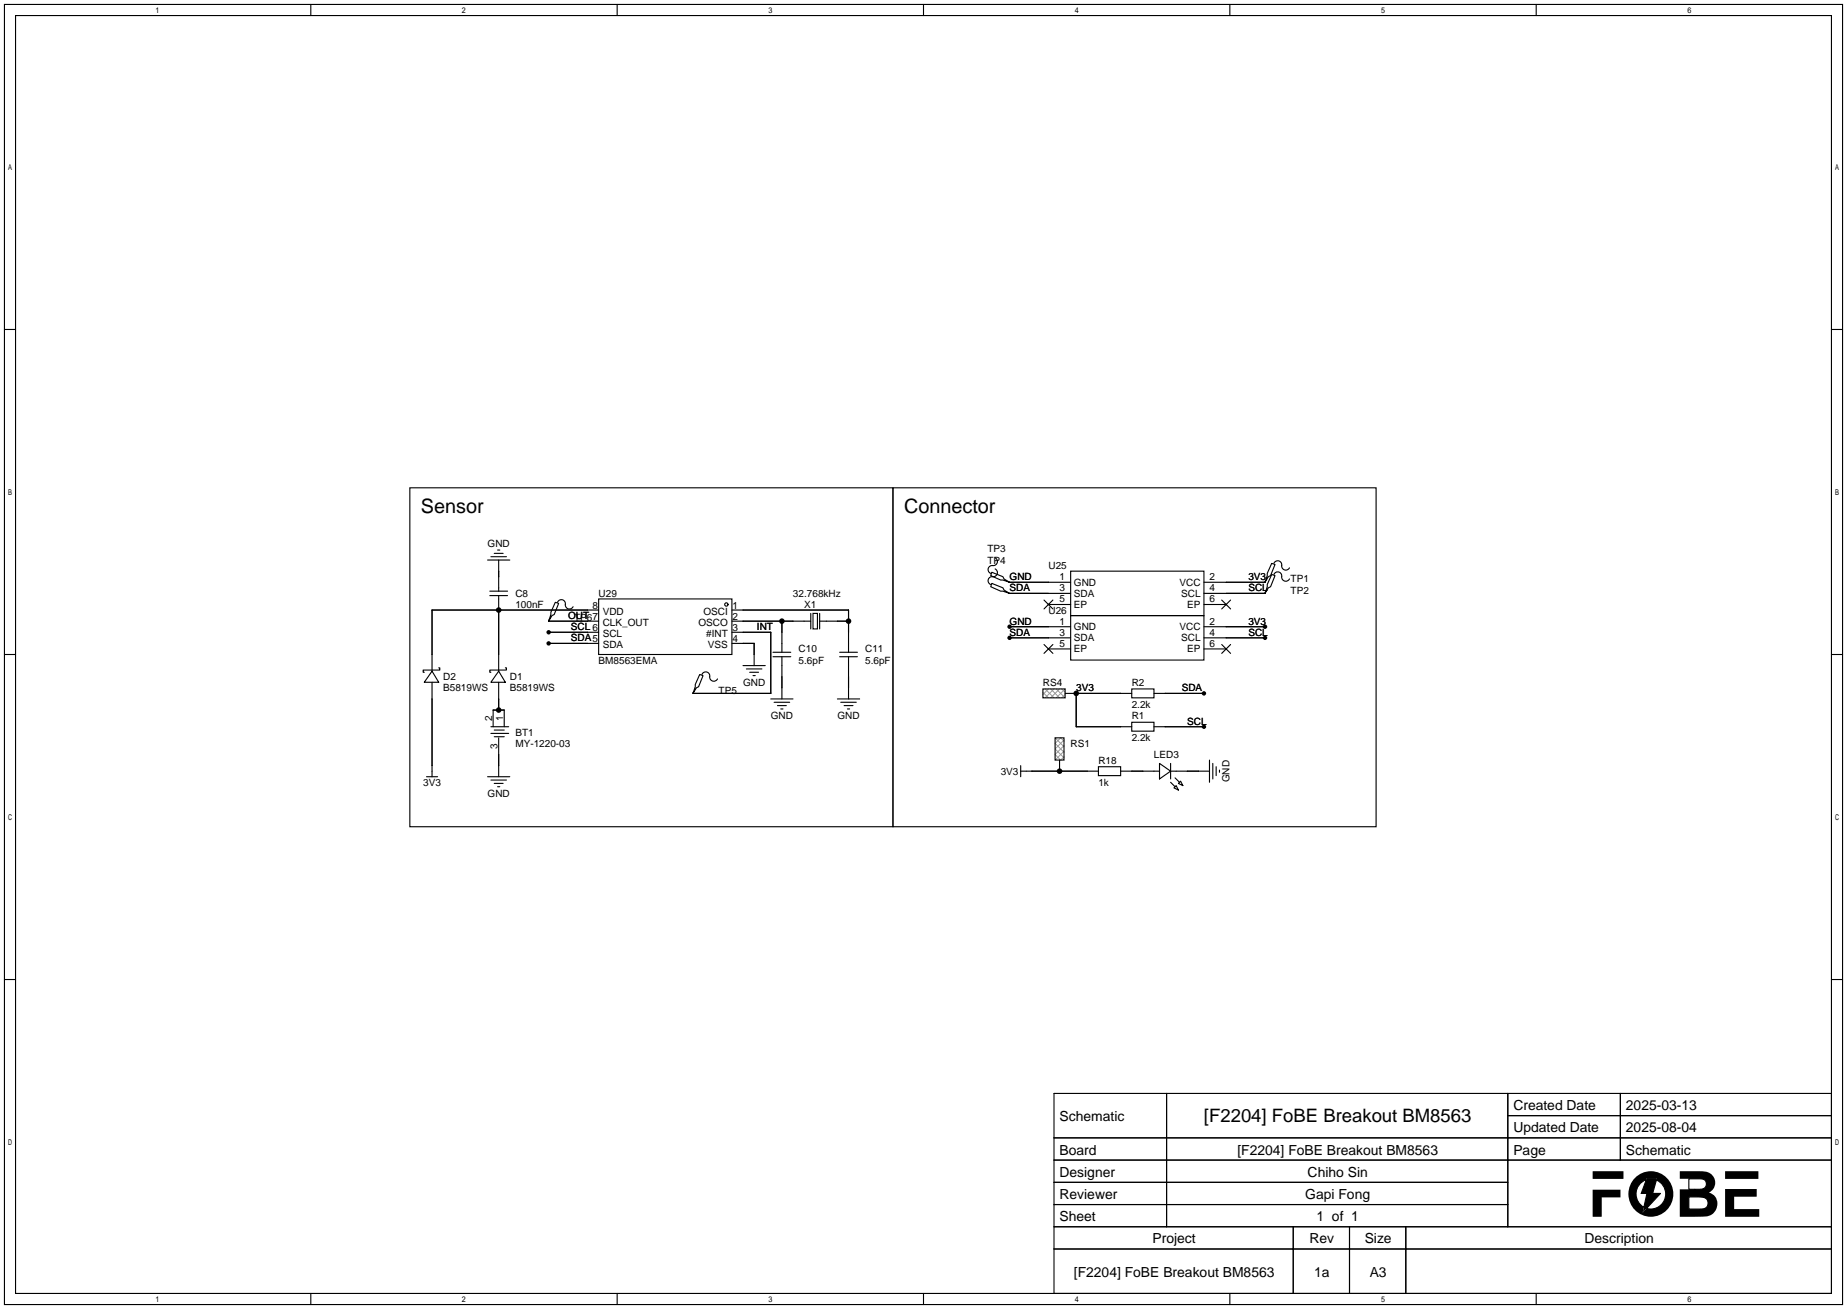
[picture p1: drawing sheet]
<svg xmlns="http://www.w3.org/2000/svg" width="422mm" height="299mm" viewBox="0 0 422 299" stroke-linecap="round" stroke-linejoin="round" font-family="sans-serif">
<g fill="#000">
<path d="M364.2 271.9h6.4v1.8h-4.3v4.4h-2.1zM364.2 267.7h7.1v1.8h-7.1zM376.7 269.3h2.2l-.9 3.5h1.8l-4.1 4.4 1-4.4h-1.4zM394.5 271.8h7.3v1.7h-5.2v2.9h5.7v1.7h-7.8zM394.5 267.7h7.6v1.8h-7.6z"/>
<path d="M372.4 272.9a5.2 5.2 0 0 0 10.3 0 5.2 5.2 0 0 0-10.3 0zM375 270.6l1.5-1 .2-.3h2.2l-.1 .4a3.4 3.4 0 0 1 2 4.3 3.4 3.4 0 0 1-4.2 2.2l-.9 1 .2-1.2a3.5 3.5 0 0 1-.9-5.4z"/>
<path d="M384.2 267.7v1.7l4.4 .1a1.26 1.26 0 0 1 1.6 1.2 1.26 1.26 0 0 1-1.6 1.1l-4.4 .1v6.2h3.5a7.2 7.2 0 0 0 3.9-.5 2.97 2.97 0 0 0 .7-4.1l-.5-.4-1-.5a2.6 2.6 0 0 0 1.3-3.2 2.6 2.6 0 0 0-3-1.7zM386.2 273.6h1.7a2.43 2.43 0 0 1 2.6 .9v1.2l-.6 .5-3.7 .2z"/>
<circle cx="114" cy="139.4" r=".63"/>
<circle cx="125.5" cy="144.5" r=".51"/>
<circle cx="125.5" cy="147.1" r=".51"/>
<circle cx="178.8" cy="142" r=".63"/>
<circle cx="194.1" cy="142" r=".63"/>
<circle cx="230.9" cy="145.8" r=".51"/>
<circle cx="230.9" cy="143.3" r=".51"/>
<circle cx="246.1" cy="158.5" r=".63"/>
<circle cx="275.3" cy="158.5" r=".51"/>
<circle cx="289.3" cy="145.8" r=".51"/>
<circle cx="289.3" cy="143.3" r=".51"/>
<circle cx="114" cy="162.3" r=".63"/>
<circle cx="242.3" cy="176.3" r=".63"/>
<circle cx="275.3" cy="166.1" r=".51"/>
</g>
<g fill="none" stroke="#000" stroke-width=".25">
<path d="M1 1h420.4v297.2h-420.4zM3.6 3.6h415.2v292.1h-415.2zM71.1 1v2.6M141.1 1v2.6M211.2 1v2.6M281.3 1v2.6M351.3 1v2.6M1 75.3h2.6M418.8 75.3h2.6M93.7 111.5h110.5v77.5h-110.5zM204.2 111.5h110.5v77.5h-110.5zM111.5 128h5.1"/>
<path d="M112 136.1h4.1M112 135.1h4.1M112.3 127.3h3.5M113 126.5h2.1M113.8 125.7h.5M114 128v7.1M114 136.1v17.3M127 137.7l.8 .2-1.1 2.6-.5 .2-.7 1.3 .5-1.5v-.5zM127.5 137.7a.93 .93 0 0 1 1.1-.6 .93 .93 0 0 1 .7 1.1 .94 .94 0 0 0 .7 1 .94 .94 0 0 0 1.1-.5M136.9 136.9h30.5v12.7h-30.5zM136.9 139.4h-38.1v14M167.4 139.4h26.7v9.7"/>
<path d="M226.8 130.8l2.6 1 .2 .5 1.3 .8-1.5-.5h-.5l-2.3-1zM226.8 133.3l2.6 1.1 .2 .5 1.3 .7-1.5-.5h-.5l-2.3-1zM227.6 127.5a.98 .98 0 0 1 .4 1.3 .98 .98 0 0 1-1.3 .5 .93 .93 0 0 0-.7 .8 .93 .93 0 0 0 .6 1M227.6 130a.98 .98 0 0 1 .4 1.3 .98 .98 0 0 1-1.3 .5 .93 .93 0 0 0-.7 .8 .93 .93 0 0 0 .6 1M230.6 135.6h14.3M230.6 133.1h14.3M238.8 137.2l2 2M239.8 138.2h5.1M240.8 137.2l-2 2M244.9 130.6h30.4v10.1h-30.4zM275.3 135.6h14M275.3 133.1h14"/>
<path d="M275.3 138.2h5.1M279.4 137.2l2 2M281.4 137.2l-2 2M289.3 132.8v.3M289.3 135.4v.2M290.8 128.8l.8 .2-1 2.6-.5 .2-.8 1.3 .5-1.5v-.5zM290.8 131.3l.8 .3-1 2.5-.5 .3-.8 1.2 .5-1.5v-.5zM291.3 128.8a.93 .93 0 0 1 1.2-.6 .93 .93 0 0 1 .6 1.1 .94 .94 0 0 0 .7 1 .94 .94 0 0 0 1.1-.5M291.3 131.3a.93 .93 0 0 1 1.2-.5 .93 .93 0 0 1 .6 1 .94 .94 0 0 0 .7 1 .94 .94 0 0 0 1.1-.5M1 149.6h2.6M98.8 153.4l1.5 2.6h-3.3zM98.8 156v21.5"/>
<path d="M100.3 152.7h.3v.5h-3.8v.5h.2M114 153.4l1.6 2.6h-3.3zM114 156v6.3M115.6 152.7h.2v.5h-3.8v.5h.3M125.5 142h11.4M125.5 144.5h11.4M125.5 147.1h11.4M125.5 141.7v.3M158.5 158.2v.3M160 154.2l.8 .2-1 2.6-.5 .2-.8 1.3 .5-1.5v-.5zM160.5 154.2a.93 .93 0 0 1 1.2-.6 .93 .93 0 0 1 .6 1.1 .94 .94 0 0 0 .7 1 .94 .94 0 0 0 1.1-.5M167.4 144.5h8.9v14h-17.8"/>
<path d="M167.4 142h18M167.4 147.1h5.1v5M169.9 152.1h5.1M170.7 152.9h3.5M171.4 153.7h2.1M172.2 154.4h.5M176.3 159.8h5.1M176.8 150.1h4M176.8 149.1h4M178.8 142v7.1M178.8 150.1v9.7M185.4 140.2v3.6"/>
<path d="M185.9 140.2h1v3.6h-1zM187.5 142h6.6M187.5 140.2v3.6M191.5 159.8h5.1M192 150.1h4.1M192 149.1h4.1M194.1 150.1v9.7M230.9 145.8h14M230.9 143.3h14M238.5 157.5h5.1v2h-5.1zM238.8 147.3l2 2.1M239.8 148.3h5.1"/>
<path d="M240.8 147.3l-2 2.1M243.6 158.5h15.2M244.9 140.7h30.4v10.2h-30.4zM246.1 158.5v7.6h12.7M258.8 157.5h5.1v2h-5.1zM263.9 158.5h11.4M275.3 145.8h14M275.3 143.3h14M275.3 148.3h5.1M279.4 147.3l2 2.1M281.4 147.3l-2 2.1M418.8 149.6h2.6"/>
<path d="M97.5 177.5h2.6M111.5 177.5h5.1M112.3 166.1h4M112.3 178.3h3.5M112.3 167.6h4M112.8 166.1v-3.8h2.5v3.8M113 179.1h2.1M113 168.4h2.3M113 166.9h2.3M113.8 179.8h.5M114 168.7v8.8M177 160.5h3.6"/>
<path d="M177.8 161.3h2M178.6 162.1h.5M192.3 160.5h3.5M193 161.3h2.1M193.8 162.1h.5M233.4 176.3h17.8M233.4 175v2.5M241.3 168.7h2v5h-2zM242.3 173.7v2.6M251.2 175.3h5.1v2h-5.1zM256.3 176.3h8.9M258.8 165.1h5.1v2h-5.1z"/>
<path d="M263.9 166.1h11.4M265.2 174.5l2.5 1.8-2.5 1.8zM267.7 176.3h8.9M267.7 178.8l1 1M267.7 174.5v3.6M268.7 177.8l1 1M269.5 179.1l.5-.5 .5 1zM276.6 173.7v5.1M277.4 174.5v3.6M278.1 175.3v2M278.9 176v.5M268.5 180.1l.5-.5 .5 1z"/>
<path d="M1 223.9h2.6M418.8 223.9h2.6M241 249.9h177.8v45.8h-177.8zM266.8 249.9v30.5M344.8 249.9v30.5M344.8 255h74M370.6 249.9v15.3M241 260.1h177.8M241 265.2h177.8M241 270.3h103.8M241 275.3h103.8M375 270.6l1.5-.9-1.2 3.1h1.3l-.7 3.2a3.5 3.5 0 0 1-.9-5.4z"/>
<path d="M378.8 269.7a3.4 3.4 0 0 1 2 4.3 3.4 3.4 0 0 1-4.2 2.2l3.2-3.4h-1.8zM386.2 273.6h3.1a1.36 1.36 0 0 1 1.3 1.5 1.36 1.36 0 0 1-1.5 1.3h-2.9zM386.2 269.4l2.4 .1a1.26 1.26 0 0 1 1.6 1.2 1.26 1.26 0 0 1-1.6 1.1l-2.4 .1zM71.1 295.7v2.5M141.1 295.7v2.5M211.2 295.7v2.5M241 280.4h177.8M241 285.5h177.8M281.3 295.7v2.5M295.8 280.4v15.3M308.6 280.4v15.3M321.5 280.4v15.3"/>
<path d="M351.3 295.7v2.5"/>
<circle cx="166.1" cy="138.2" r=".38"/>
</g>
<g fill="none" stroke="#999" stroke-width=".23">
<path d="M238.5 158.2l1.3 1.3M239 157.5l2 2M239.8 157.5l-1.3 1.2M240.3 157.5l2 2M241 157.5l-2 2M241.6 157.5l2 2M242.3 157.5l-2 2M242.8 157.5l.8 .7M243.6 157.5l-2 2M243.6 158.7l-.8 .8M241.3 168.7l2 2M243.3 169.4l-.7-.7-1.3 1.2 2 2.1"/>
<path d="M243.3 169.2l-2 2 2 2M243.3 170.4l-2 2.1 1.3 1.2 .7-.7M243.3 171.7l-2 2"/>
</g>
<g font-size="4.5">
<text x="96.3" y="117.3">Sensor</text>
<text x="206.8" y="117.3">Connector</text>
</g>
<text font-size="4.2" x="275.3" y="256.5">[F2204] FoBE Breakout BM8563</text>
<g font-size="3.2">
<text x="242.3" y="256.3">Schematic</text>
<text x="346.1" y="253.7">Created Date</text>
<text x="371.8" y="253.7">2025-03-13</text>
<text x="242.3" y="263.9">Board</text>
<text x="283" y="263.9">[F2204] FoBE Breakout BM8563</text>
<text x="346.1" y="258.8">Updated Date</text>
<text x="346.1" y="263.9">Page</text>
<text x="371.8" y="258.8">2025-08-04</text>
<text x="371.8" y="263.9">Schematic</text>
<text x="242.3" y="269">Designer</text>
<text x="299.1" y="269">Chiho Sin</text>
<text x="242.3" y="274.1">Reviewer</text>
<text x="298.5" y="274.1">Gapi Fong</text>
<text x="242.3" y="279.1">Sheet</text>
<text x="301.1" y="279.1">1 of 1</text>
<text x="263.6" y="284.2">Project</text>
<text x="299.5" y="284.2">Rev</text>
<text x="312.1" y="284.2">Size</text>
<text x="362.4" y="284.2">Description</text>
<text x="245.6" y="291.8">[F2204] FoBE Breakout BM8563</text>
<text x="300.6" y="291.8">1a</text>
<text x="313.2" y="291.8">A3</text>
</g>
<g font-size="2.3">
<text x="111.5" y="125">GND</text>
<text x="225.8" y="126.3">TP3</text>
<text x="225.8" y="128.8">TP4</text>
<text x="239.8" y="130.1">U25</text>
<text x="117.9" y="136.4">C8</text>
<text x="136.9" y="136.4">U29</text>
<text x="181.4" y="136.4">32.768kHz</text>
<text x="230.9" y="135.2">SDA</text>
<text x="230.9" y="132.6">GND</text>
<text x="242.3" y="137.7">5</text>
<text x="242.3" y="135.2">3</text>
<text x="242.3" y="132.6">1</text>
<text x="245.6" y="136.4">SDA</text>
<text x="245.6" y="133.9">GND</text>
<text x="269.7" y="133.9">VCC</text>
<text x="270.1" y="136.4">SCL</text>
<text x="276.6" y="137.7">6</text>
<text x="276.6" y="135.2">4</text>
<text x="276.6" y="132.6">2</text>
<text x="285.5" y="132.6">3V3</text>
<text x="285.5" y="135.2">SCL</text>
<text x="295.1" y="133.1">TP1</text>
<text x="295.1" y="135.7">TP2</text>
<text x="117.9" y="139">100nF</text>
<text x="129.9" y="141.5">OUT</text>
<text x="131.3" y="142">TP67</text>
<text x="135.5" y="139.2">8</text>
<text x="137.8" y="143">CLK_OUT</text>
<text x="137.8" y="140.5">VDD</text>
<text x="159.7" y="143">OSCO</text>
<text x="160.9" y="140.5">OSCI</text>
<text x="167.5" y="139.2">1</text>
<text x="167.5" y="141.7">2</text>
<text x="183.9" y="139">X1</text>
<text x="230.9" y="142.8">GND</text>
<text x="239.8" y="140.2">U26</text>
<text x="242.3" y="142.8">1</text>
<text x="245.6" y="139">EP</text>
<text x="271.5" y="139">EP</text>
<text x="276.6" y="142.8">2</text>
<text x="285.5" y="142.8">3V3</text>
<text x="130.6" y="144">SCL 6</text>
<text x="130.6" y="146.6">SDA5</text>
<text x="137.8" y="148.1">SDA</text>
<text x="137.8" y="145.5">SCL</text>
<text x="161.5" y="145.5">#INT</text>
<text x="161.9" y="148.1">VSS</text>
<text x="167.5" y="144.3">3</text>
<text x="167.5" y="146.8">4</text>
<text x="173.1" y="144">INT</text>
<text x="182.6" y="149.1">C10</text>
<text x="197.9" y="149.1">C11</text>
<text x="230.9" y="145.3">SDA</text>
<text x="242.3" y="147.9">5</text>
<text x="242.3" y="145.3">3</text>
<text x="245.6" y="149.1">EP</text>
<text x="245.6" y="146.6">SDA</text>
<text x="245.6" y="144">GND</text>
<text x="269.7" y="144">VCC</text>
<text x="270.1" y="146.6">SCL</text>
<text x="271.5" y="149.1">EP</text>
<text x="276.6" y="147.9">6</text>
<text x="276.6" y="145.3">4</text>
<text x="285.5" y="145.3">SCL</text>
<text x="101.3" y="155.5">D2</text>
<text x="116.6" y="155.5">D1</text>
<text x="136.9" y="151.7">BM8563EMA</text>
<text x="182.6" y="151.7">5.6pF</text>
<text x="197.9" y="151.7">5.6pF</text>
<text x="101.3" y="158">B5819WS</text>
<text x="116.6" y="158">B5819WS</text>
<text x="164.3" y="158.5">TP5</text>
<text x="169.9" y="156.7">GND</text>
<text x="238.5" y="156.7">RS4</text>
<text x="246.1" y="158">3V3</text>
<text x="258.8" y="156.7">R2</text>
<text x="258.8" y="161.8">2.2k</text>
<text x="270.3" y="158">SDA</text>
<text x="112.5" y="164.8" transform="rotate(-90 112.5 164.8)">2</text>
<text x="115.1" y="164.8" transform="rotate(-90 115.1 164.8)">1</text>
<text x="176.3" y="164.4">GND</text>
<text x="191.5" y="164.4">GND</text>
<text x="258.8" y="164.4">R1</text>
<text x="271.5" y="165.6">SCL</text>
<text x="113.8" y="171.2" transform="rotate(-90 113.8 171.2)">3</text>
<text x="117.9" y="168.2">BT1</text>
<text x="117.9" y="170.7">MY-1220-03</text>
<text x="244.9" y="170.7">RS1</text>
<text x="258.8" y="169.4">2.2k</text>
<text x="263.9" y="173.3">LED3</text>
<text x="96.8" y="179.6">3V3</text>
<text x="228.9" y="177.1">3V3</text>
<text x="251.2" y="174.5">R18</text>
<text x="251.2" y="179.6">1k</text>
<text x="281.2" y="178.8" transform="rotate(-90 281.2 178.8)">GND</text>
<text x="111.5" y="182.1">GND</text>
</g>
</svg>
